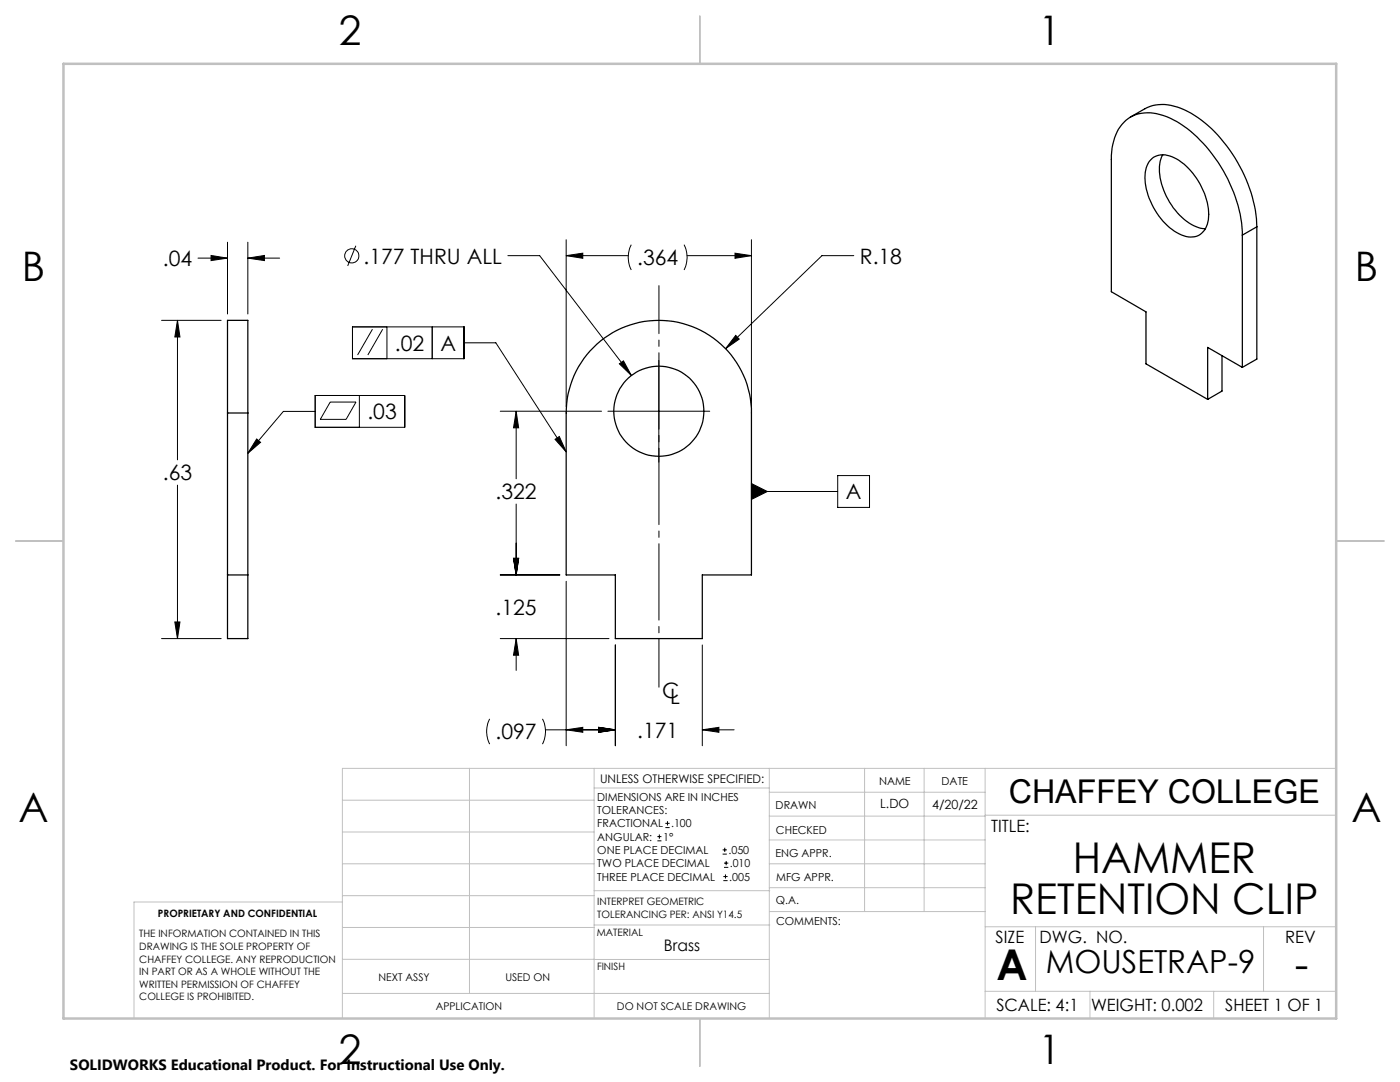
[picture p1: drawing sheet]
<svg xmlns="http://www.w3.org/2000/svg" width="279mm" height="216mm" viewBox="0 0 279 216" stroke-linecap="round" stroke-linejoin="round" font-family="sans-serif">
<g fill="none" stroke="#000" stroke-width=".2">
<path d="M39.5 51.5h5.9M42.1 51l3.3 .5-3.3 .5zM45.4 48.3v14.4M49.5 51.5l3.3-.5v1zM49.5 48.3v14.4M49.5 51.5h6.3M71 49l-1.6 4.1M101.4 51h6.3l18.3 23.9M113 51l3.3-.5v1zM113 51h12.4M113 47.8v33.3M126 48.8a5.6 5.6 0 0 0 0 5.1"/>
<path d="M136.5 48.8a5.6 5.6 0 0 1 0 5.1M137.1 51h12.9M146.7 50.5l3.3 .5-3.3 .5zM150 47.8v33.3M170.4 51h-6.4l-19.2 18.6M32.2 63.9h11.9M35.4 63.9l.5 3.3h-1zM35.4 63.9v27.9M62.9 78.9h17.9v6.4h-17.9zM70.3 65.2h22.3v6.4h-22.3zM71.7 78.9v6.4M74.3 65.7l-2.9 5.1"/>
<path d="M76.4 65.7l-3 5.1M77.2 65.2v6.4M86.3 65.2v6.4M92.6 68.4h6.4l14 21.8M123.6 72.6l.8-.6 1.6 2.9zM131.5 71.9v20.3M146.8 66.9l.7 .8-2.7 1.9zM35.4 96.8v30.6M51.2 87.6l.8 .7-2.5 2.2zM62.9 82.1h-6.3l-7.1 8.4M65.9 80.2h5.1l-1.9 3.5h-5.2zM99.8 82.1h20.3"/>
<path d="M103 82.1l.5 3.3h-1zM103 82.1v13.4M110.8 87.7l.8-.6 1.4 3.1zM121.3 82.1h20.3M150 96.5l3.1 1.6-3.1 1.6zM150 98.1h17.2M167.2 94.9h6.3v6.3h-6.3zM99.8 114.7h11.9M102.5 111.4h1l-.5 3.3zM103 100.6v14.1M113 116v32.8M32.2 127.4h11.9"/>
<path d="M34.9 124.1h1l-.5 3.3zM99.8 127.4h21.7M103 127.4l.5 3.3h-1zM103 127.4v6.4M122.8 128.7v20.1M140.2 128.7v20.1M97.7 143.4a5.6 5.6 0 0 0 0 5.1M108.3 143.4a5.6 5.6 0 0 1 0 5.1M108.9 145.6h13.9M113 145.6l3.3-.5v1zM119.5 145.1l3.3 .5-3.3 .5zM140.2 145.6l3.3-.5v1z"/>
<path d="M140.2 145.6h6.3M131.2 167.8h.8M131.2 166.9h.8M131.6 166.5v.9M132.8 165.1h.8M132.8 164.3h.8M133.2 163.9v.8M144.2 170.4h.9M144.2 169.6h.9M144.4 175.7h.8M144.4 174.9h.8M144.5 173.1h.8"/>
<path d="M144.5 172.2h.8M144.6 169.2v.8M144.8 174.5v.8M144.9 171.8v.8"/>
<circle cx="70.2" cy="51.1" r="1.41"/>
</g>
<path d="M131.5 57v80.1" fill="none" stroke="#000" stroke-width=".2" stroke-dasharray="15.2 1.3 1.3 1.3" stroke-dashoffset="5.7"/>
<g fill="none" stroke="#c0c0c0" stroke-width=".2">
<path d="M68.3 159.7h50.3M93.7 153.3v44.9M118.6 153.3v49.9M118.6 157.2h34.9M153.5 153.3v49.9M153.5 158.1h43.1M172.5 153.3v28.6M184.4 153.3v28.6M196.6 153.3v49.9M266.7 153.3h-198.4v49.9M68.3 178.7h50.3M68.3 172.4h50.3"/>
<path d="M68.3 166h50.3M68.3 180h-41.6v23.2M118.6 177.7h35M153.5 167.6h43.1M153.5 162.8h43.1M153.5 172.4h43.1M153.5 177.1h43.1M196.6 162.7h70.1M68.3 198.2h85.2M68.3 191.4l85.2 .1M68.3 185.1h50.3M118.6 184.6h35"/>
<path d="M153.6 181.9h43M196.6 197.8h70.1M196.6 184.9h70.1M206.7 184.9v12.9M217.5 197.8v5.4M242.2 197.8v5.4M252.2 184.9v12.9"/>
</g>
<path d="M139.7 3.2v9.5M3.1 107.9h9.6M266.7 107.9h9.5M139.7 203.2v9.6" fill="none" stroke="#c0c0c0" stroke-width=".25"/>
<path d="M12.7 12.7h254v190.5h-254z" fill="none" stroke="#c0c0c0" stroke-width=".5"/>
<g fill="#000">
<path d="M146.8 66.9l-2 2.7 2.7-1.9zM123.6 72.6l2.4 2.3-1.6-2.9zM119.5 145.1l3.3 .5-3.3 .5zM140.2 145.6l3.3-.5v1zM113 145.6l3.3-.5v1zM119.5 145.1l3.3 .5-3.3 .5zM102.5 111.4h1l-.5 3.3zM103 127.4l.5 3.3h-1zM103 82.1l.5 3.3h-1zM102.5 111.4h1l-.5 3.3zM113 51l3.3-.5v1zM146.7 50.5l3.3 .5-3.3 .5zM49.5 51.5l3.3-.5v1zM42.1 51l3.3 .5-3.3 .5zM35.4 63.9l.5 3.3h-1zM34.9 124.1h1l-.5 3.3z"/>
<path d="M110.8 87.7l.8-.6 1.4 3.1zM150 96.5l3.1 1.6-3.1 1.6zM51.2 87.6l.8 .7-2.5 2.2z"/>
</g>
<g fill="none" stroke="#000" stroke-width=".25">
<path d="M225.6 23.4l2.9-1.7a8.5 8.5 0 0 1 7.9 .2 26.8 26.8 0 0 1 12.3 13.9 26.4 26.4 0 0 1 2.1 9.5M229.6 31.9a3.8 3.8 0 0 1 4.8-.4 13.6 13.6 0 0 1 6.8 12.3 3.6 3.6 0 0 1-5.4 3.1 13.5 13.5 0 0 1-7.2-12.5l.4-1.4zM232.1 30.9a8.4 8.4 0 0 0 .1 7 12.2 12.2 0 0 0 7.4 7.6l1 .1M247.9 46.9a28.5 28.5 0 0 0-7.1-17.5 19.5 19.5 0 0 0-10-6.7 6.9 6.9 0 0 0-8.5 5.5l-.5 2.8v27.2l6.9 4v10.4l12.3 7.1M247.9 46.9v26.4M250.8 45.3l-2.9 1.6M250.8 45.3v26.3l-2.9 1.7M117.8 70a18.5 18.5 0 0 1 20.3-4.8 18.5 18.5 0 0 1 11.9 17.2v32.3h-9.8v12.7h-17.4v-12.7h-9.8v-32.3a18.5 18.5 0 0 1 4.8-12.4zM243.9 71v7l-2.9 1.7M247.9 73.3l-6.9-4v10.4M45.4 82.4v-18.5h4.1v18.5M45.4 82.4v45h4.1v-45"/>
<path d="M45.4 82.4h4.1M45.4 114.7h4.1"/>
<circle cx="131.5" cy="82.1" r="9"/>
</g>
<g font-size="8.5">
<text x="214.1" y="174.2">HAMMER</text>
<text x="201.6" y="182.3">RETENTION CLIP</text>
<text x="198.9" y="195.5">A</text>
<text x="258.4" y="195.4">-</text>
</g>
<g font-size="8.1">
<text x="67.6" y="8.9">2</text>
<text x="207.3" y="8.9">1</text>
<text x="4.4" y="56.2">B</text>
<text x="270.4" y="56.2">B</text>
<text x="3.7" y="164.1">A</text>
<text x="269.7" y="164.1">A</text>
<text x="67.6" y="212.4">2</text>
<text x="207.3" y="212.4">1</text>
</g>
<text font-size="6.5" x="201.3" y="160.2">CHAFFEY COLLEGE</text>
<text font-size="6.3" x="208.7" y="194.1">MOUSETRAP-9</text>
<g font-size="4.2">
<text x="32.5" y="53.1">.04</text>
<text x="72.6" y="52.6">.177 THRU ALL</text>
<text x="127.2" y="52.9">.364</text>
<text x="171.6" y="52.6">R.18</text>
<text x="78.8" y="70">.02</text>
<text x="87.9" y="70">A</text>
<text x="73.3" y="83.7">.03</text>
<text x="32.5" y="95.9">.63</text>
<text x="98.9" y="99.6">.322</text>
<text x="168.8" y="99.7">A</text>
<text x="98.9" y="122.8">.125</text>
<text x="132.2" y="139.2">C</text>
<text x="133.7" y="140.4">L</text>
<text x="98.9" y="147.5">.097</text>
<text x="127.2" y="147.2">.171</text>
</g>
<g font-size="3.4">
<text x="197.8" y="166">TITLE:</text>
<text x="198.7" y="188.1">SIZE</text>
<text x="207.5" y="188.1">DWG. NO.</text>
<text x="256.5" y="188.2">REV</text>
<text x="198.8" y="201.7">SCALE: 4:1</text>
<text x="217.7" y="201.8">WEIGHT: 0.002</text>
<text x="244.5" y="201.7">SHEET 1 OF 1</text>
</g>
<text font-size="3.2" x="132.5" y="189.8">Brass</text>
<text font-size="3" x="14" y="213.5">SOLIDWORKS Educational Product. For Instructional Use Only.</text>
<g font-size="2.5">
<text x="175.7" y="161.3">L.DO</text>
<text x="186" y="161.4">4/20/22</text>
</g>
<text font-size="2.4" x="119.8" y="156.2">UNLESS OTHERWISE SPECIFIED:</text>
<g font-size="2.2">
<text x="119.2" y="159.8">DIMENSIONS ARE IN INCHES</text>
<text x="154.8" y="161.4">DRAWN</text>
<text x="175.4" y="156.6">NAME</text>
<text x="187.9" y="156.7">DATE</text>
<text x="119.2" y="162.4">TOLERANCES:</text>
<text x="119.2" y="165.1">FRACTIONAL</text>
<text x="119.2" y="167.8">ANGULAR:</text>
<text x="132.3" y="167.8">1°</text>
<text x="133.9" y="165.1">.100</text>
<text x="154.9" y="166.3">CHECKED</text>
<text x="119.2" y="170.4">ONE PLACE DECIMAL</text>
<text x="119.2" y="173.1">TWO PLACE DECIMAL</text>
<text x="145.4" y="170.4">.050</text>
<text x="145.7" y="173.1">.010</text>
<text x="154.8" y="171">ENG APPR.</text>
<text x="119.2" y="175.7">THREE PLACE DECIMAL</text>
<text x="145.5" y="175.7">.005</text>
<text x="154.9" y="175.7">MFG APPR.</text>
<text x="154.9" y="180.4">Q.A.</text>
<text x="154.9" y="184.6">COMMENTS:</text>
</g>
<g font-size="2.1">
<text x="75.5" y="195.7">NEXT ASSY</text>
<text x="100.9" y="195.7">USED ON</text>
<text x="86.9" y="201.5">APPLICATION</text>
<text x="123.1" y="201.6">DO NOT SCALE DRAWING</text>
</g>
<g font-size="2">
<text x="31.5" y="182.9">PROPRIETARY AND CONFIDENTIAL</text>
<text x="119.2" y="180.6">INTERPRET GEOMETRIC</text>
<text x="119.2" y="183.1">TOLERANCING PER: ANSI Y14.5</text>
<text x="27.8" y="187">THE INFORMATION CONTAINED IN THIS</text>
<text x="27.8" y="189.5">DRAWING IS THE SOLE PROPERTY OF</text>
<text x="119.1" y="186.7">MATERIAL</text>
<text x="27.8" y="192.1">CHAFFEY COLLEGE. ANY REPRODUCTION</text>
<text x="27.8" y="194.6">IN PART OR AS A WHOLE WITHOUT THE</text>
<text x="27.8" y="197.1">WRITTEN PERMISSION OF CHAFFEY</text>
<text x="119.1" y="193.5">FINISH</text>
<text x="27.8" y="199.6">COLLEGE IS PROHIBITED.</text>
</g>
</svg>
